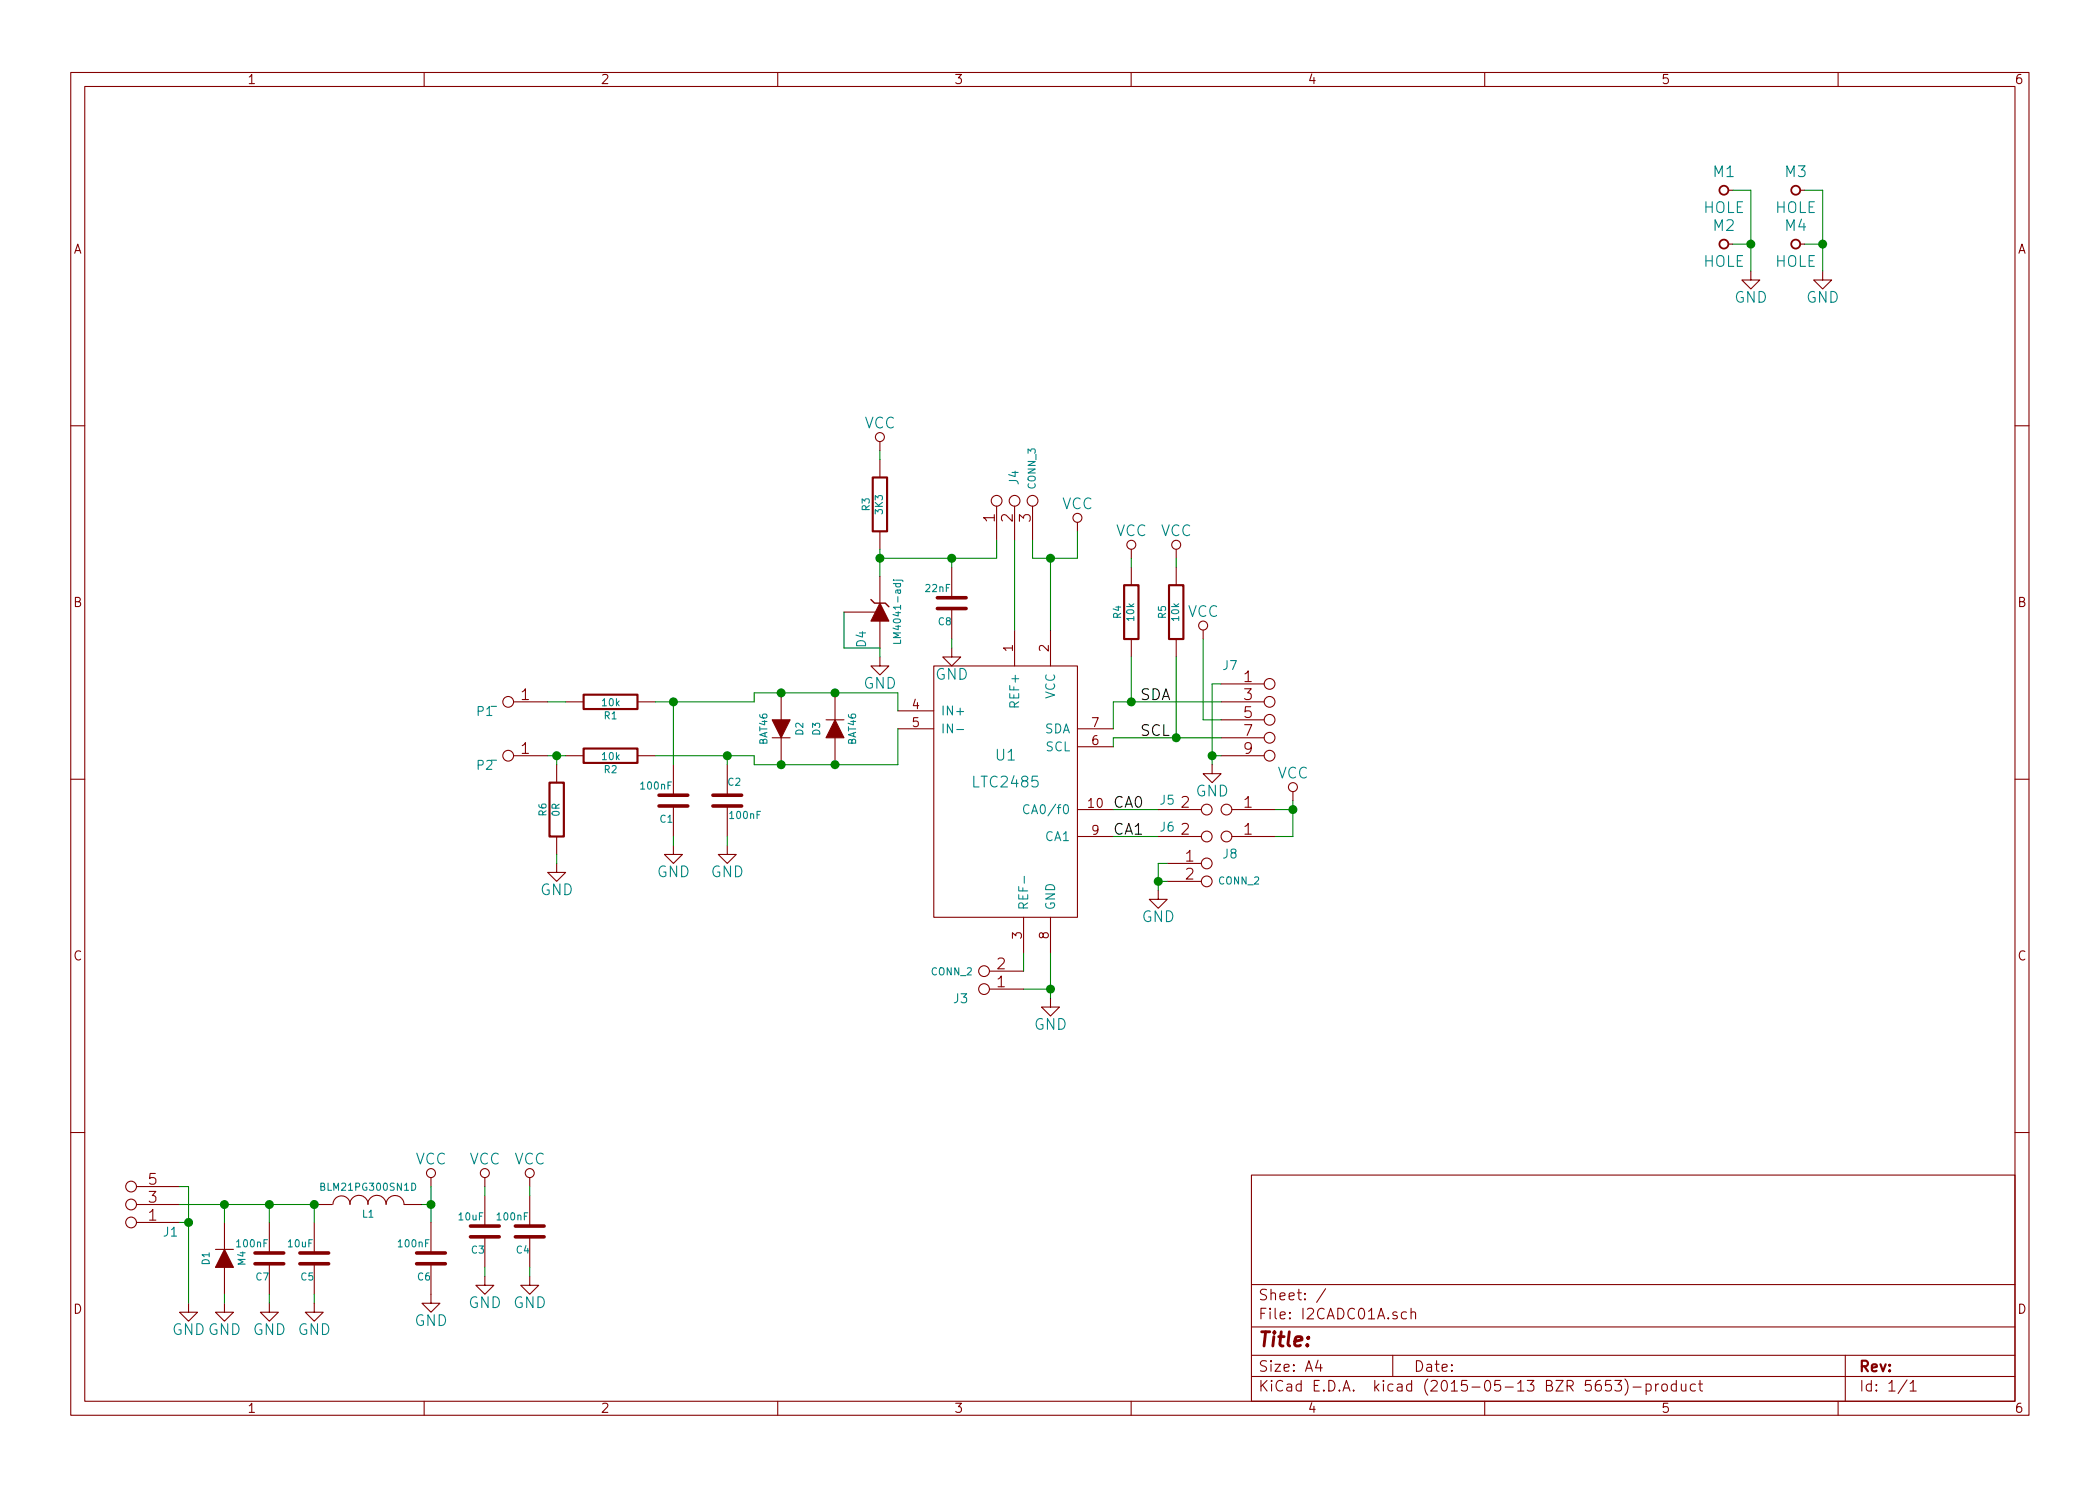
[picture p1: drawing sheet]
EESchema Schematic File Version 2
LIBS:power
LIBS:device
LIBS:transistors
LIBS:conn
LIBS:linear
LIBS:regul
LIBS:74xx
LIBS:cmos4000
LIBS:adc-dac
LIBS:memory
LIBS:xilinx
LIBS:microcontrollers
LIBS:dsp
LIBS:microchip
LIBS:analog_switches
LIBS:motorola
LIBS:texas
LIBS:intel
LIBS:audio
LIBS:interface
LIBS:digital-audio
LIBS:philips
LIBS:display
LIBS:cypress
LIBS:siliconi
LIBS:opto
LIBS:atmel
LIBS:contrib
LIBS:valves
LIBS:asp-134604-01_(fmc)
LIBS:clock
LIBS:header
LIBS:Jumpers
LIBS:konektory
LIBS:mechanical
LIBS:MLAB_BATERY
LIBS:MLAB_D
LIBS:MLAB_IO
LIBS:MLAB_Jumpers
LIBS:MLAB_T
LIBS:OpAmp
LIBS:sata7-67491-1030
LIBS:I2CADC01A-cache
EELAYER 25 0
EELAYER END
$Descr A4 11693 8268
encoding utf-8
Sheet 1 1
Title ""
Date ""
Rev ""
Comp ""
Comment1 ""
Comment2 ""
Comment3 ""
Comment4 ""
$EndDescr
$Comp
L LTC2485 U1
U 1 1
P 5550 4400
F 0 "U1" H 5600 4600 60  0000 C CNN
F 1 "LTC2485" H 5600 4450 60  0000 C CNN
F 2 "Housings_DFN_QFN:DFN-10-1EP_3x3mm_Pitch0.5mm" H 5750 4350 60  0001 C CNN
F 3 "" H 5750 4350 60  0000 C CNN
	1    5550 4400
	1    0    0    -1  
$EndComp
$Comp
L _ P1
U 1 1
P 2750 3850
F 0 "P1" H 2800 3950 50  0000 C CNN
F 1 "_" H 2750 3900 40  0000 C CNN
F 2 "Mlab_Con:WAGO256" H 3000 3700 60  0001 C CNN
F 3 "" H 3000 3700 60  0000 C CNN
	1    2750 3850
	-1   0    0    1   
$EndComp
$Comp
L _ P2
U 1 1
P 2750 4150
F 0 "P2" H 2800 4250 50  0000 C CNN
F 1 "_" H 2750 4200 40  0000 C CNN
F 2 "Mlab_Con:WAGO256" H 3000 4000 60  0001 C CNN
F 3 "" H 3000 4000 60  0000 C CNN
	1    2750 4150
	-1   0    0    1   
$EndComp
$Comp
L R-RESCUE-I2CADC01A R1
U 1 1
P 3400 3900
F 0 "R1" V 3480 3900 40  0000 C CNN
F 1 "10k" V 3407 3901 40  0000 C CNN
F 2 "Mlab_R:SMD-0805" V 3330 3900 30  0001 C CNN
F 3 "" H 3400 3900 30  0000 C CNN
	1    3400 3900
	0    1    1    0   
$EndComp
$Comp
L R-RESCUE-I2CADC01A R2
U 1 1
P 3400 4200
F 0 "R2" V 3480 4200 40  0000 C CNN
F 1 "10k" V 3407 4201 40  0000 C CNN
F 2 "Mlab_R:SMD-0805" V 3330 4200 30  0001 C CNN
F 3 "" H 3400 4200 30  0000 C CNN
	1    3400 4200
	0    1    1    0   
$EndComp
$Comp
L C-RESCUE-I2CADC01A C2
U 1 1
P 4050 4450
F 0 "C2" H 4050 4550 40  0000 L CNN
F 1 "100nF" H 4056 4365 40  0000 L CNN
F 2 "Mlab_R:SMD-0805" H 4088 4300 30  0001 C CNN
F 3 "" H 4050 4450 60  0000 C CNN
	1    4050 4450
	1    0    0    -1  
$EndComp
$Comp
L C-RESCUE-I2CADC01A C1
U 1 1
P 3750 4450
F 0 "C1" H 3750 4550 40  0000 L CNN
F 1 "100nF" H 3756 4365 40  0000 L CNN
F 2 "Mlab_R:SMD-0805" H 3788 4300 30  0001 C CNN
F 3 "" H 3750 4450 60  0000 C CNN
	1    3750 4450
	-1   0    0    1   
$EndComp
$Comp
L DIODE D3
U 1 1
P 4650 4050
F 0 "D3" H 4650 4150 40  0000 C CNN
F 1 "BAT46" H 4650 3950 40  0000 C CNN
F 2 "Mlab_D:MiniMELF_Standard" H 4650 4050 60  0001 C CNN
F 3 "" H 4650 4050 60  0000 C CNN
	1    4650 4050
	0    -1   -1   0   
$EndComp
$Comp
L DIODE D2
U 1 1
P 4350 4050
F 0 "D2" H 4350 4150 40  0000 C CNN
F 1 "BAT46" H 4350 3950 40  0000 C CNN
F 2 "Mlab_D:MiniMELF_Standard" H 4350 4050 60  0001 C CNN
F 3 "" H 4350 4050 60  0000 C CNN
	1    4350 4050
	0    1    1    0   
$EndComp
$Comp
L GND #PWR01
U 1 1
P 4050 4700
F 0 "#PWR01" H 4050 4450 60  0001 C CNN
F 1 "GND" H 4050 4550 60  0000 C CNN
F 2 "" H 4050 4700 60  0000 C CNN
F 3 "" H 4050 4700 60  0000 C CNN
	1    4050 4700
	1    0    0    -1  
$EndComp
Wire Wire Line
	5000 3850 5000 3950
Wire Wire Line
	4200 3850 5000 3850
Connection ~ 4650 3850
Wire Wire Line
	5000 4250 5000 4050
Wire Wire Line
	4200 4250 5000 4250
Connection ~ 4650 4250
Wire Wire Line
	3650 3900 4200 3900
Wire Wire Line
	4200 3900 4200 3850
Connection ~ 4350 3850
Connection ~ 4350 4250
Wire Wire Line
	4200 4200 4200 4250
Wire Wire Line
	3650 4200 4200 4200
Wire Wire Line
	3150 3900 3050 3900
Wire Wire Line
	3050 4200 3150 4200
Wire Wire Line
	4050 4700 4050 4650
Wire Wire Line
	4050 4250 4050 4200
Connection ~ 4050 4200
Wire Wire Line
	3750 4250 3750 3900
Connection ~ 3750 3900
$Comp
L GND #PWR02
U 1 1
P 3750 4700
F 0 "#PWR02" H 3750 4450 60  0001 C CNN
F 1 "GND" H 3750 4550 60  0000 C CNN
F 2 "" H 3750 4700 60  0000 C CNN
F 3 "" H 3750 4700 60  0000 C CNN
	1    3750 4700
	1    0    0    -1  
$EndComp
Wire Wire Line
	3750 4700 3750 4650
$Comp
L GND #PWR03
U 1 1
P 3100 4800
F 0 "#PWR03" H 3100 4550 60  0001 C CNN
F 1 "GND" H 3100 4650 60  0000 C CNN
F 2 "" H 3100 4800 60  0000 C CNN
F 3 "" H 3100 4800 60  0000 C CNN
	1    3100 4800
	1    0    0    -1  
$EndComp
$Comp
L JUMP_3X2 J1
U 1 1
P 600 6650
F 0 "J1" H 250 6850 50  0000 C CNN
F 1 "JUMP_3X2" V 600 6700 40  0001 C CNN
F 2 "Mlab_Pin_Headers:Straight_2x03" H 600 6650 60  0001 C CNN
F 3 "" H 600 6650 60  0000 C CNN
	1    600  6650
	-1   0    0    1   
$EndComp
$Comp
L DIODE D1
U 1 1
P 1250 7000
F 0 "D1" H 1250 7100 40  0000 C CNN
F 1 "M4" H 1250 6900 40  0000 C CNN
F 2 "Mlab_D:SMA_Standard" H 1250 7000 60  0001 C CNN
F 3 "" H 1250 7000 60  0000 C CNN
	1    1250 7000
	0    -1   -1   0   
$EndComp
$Comp
L GND #PWR04
U 1 1
P 1050 7250
F 0 "#PWR04" H 1050 7000 60  0001 C CNN
F 1 "GND" H 1050 7100 60  0000 C CNN
F 2 "" H 1050 7250 60  0000 C CNN
F 3 "" H 1050 7250 60  0000 C CNN
	1    1050 7250
	1    0    0    -1  
$EndComp
$Comp
L VCC #PWR05
U 1 1
P 2400 6600
F 0 "#PWR05" H 2400 6450 60  0001 C CNN
F 1 "VCC" H 2400 6750 60  0000 C CNN
F 2 "" H 2400 6600 60  0000 C CNN
F 3 "" H 2400 6600 60  0000 C CNN
	1    2400 6600
	1    0    0    -1  
$EndComp
Wire Wire Line
	1000 6600 1050 6600
Wire Wire Line
	1050 6600 1050 7250
Wire Wire Line
	1000 6800 1050 6800
Connection ~ 1050 6800
$Comp
L GND #PWR06
U 1 1
P 1250 7250
F 0 "#PWR06" H 1250 7000 60  0001 C CNN
F 1 "GND" H 1250 7100 60  0000 C CNN
F 2 "" H 1250 7250 60  0000 C CNN
F 3 "" H 1250 7250 60  0000 C CNN
	1    1250 7250
	1    0    0    -1  
$EndComp
Wire Wire Line
	1250 7250 1250 7200
$Comp
L VCC #PWR07
U 1 1
P 2700 6600
F 0 "#PWR07" H 2700 6450 60  0001 C CNN
F 1 "VCC" H 2700 6750 60  0000 C CNN
F 2 "" H 2700 6600 60  0000 C CNN
F 3 "" H 2700 6600 60  0000 C CNN
	1    2700 6600
	1    0    0    -1  
$EndComp
$Comp
L GND #PWR08
U 1 1
P 2700 7100
F 0 "#PWR08" H 2700 6850 60  0001 C CNN
F 1 "GND" H 2700 6950 60  0000 C CNN
F 2 "" H 2700 7100 60  0000 C CNN
F 3 "" H 2700 7100 60  0000 C CNN
	1    2700 7100
	1    0    0    -1  
$EndComp
$Comp
L C-RESCUE-I2CADC01A C3
U 1 1
P 2700 6850
F 0 "C3" H 2700 6950 40  0000 L CNN
F 1 "10uF" H 2706 6765 40  0000 L CNN
F 2 "Mlab_R:SMD-0805" H 2738 6700 30  0001 C CNN
F 3 "" H 2700 6850 60  0000 C CNN
	1    2700 6850
	-1   0    0    1   
$EndComp
$Comp
L GND #PWR09
U 1 1
P 2950 7100
F 0 "#PWR09" H 2950 6850 60  0001 C CNN
F 1 "GND" H 2950 6950 60  0000 C CNN
F 2 "" H 2950 7100 60  0000 C CNN
F 3 "" H 2950 7100 60  0000 C CNN
	1    2950 7100
	1    0    0    -1  
$EndComp
$Comp
L C-RESCUE-I2CADC01A C4
U 1 1
P 2950 6850
F 0 "C4" H 2950 6950 40  0000 L CNN
F 1 "100nF" H 2956 6765 40  0000 L CNN
F 2 "Mlab_R:SMD-0805" H 2988 6700 30  0001 C CNN
F 3 "" H 2950 6850 60  0000 C CNN
	1    2950 6850
	-1   0    0    1   
$EndComp
$Comp
L VCC #PWR010
U 1 1
P 2950 6600
F 0 "#PWR010" H 2950 6450 60  0001 C CNN
F 1 "VCC" H 2950 6750 60  0000 C CNN
F 2 "" H 2950 6600 60  0000 C CNN
F 3 "" H 2950 6600 60  0000 C CNN
	1    2950 6600
	1    0    0    -1  
$EndComp
Wire Wire Line
	2700 7100 2700 7050
Wire Wire Line
	2950 7100 2950 7050
Wire Wire Line
	2950 6650 2950 6600
$Comp
L REFERENCE D4
U 1 1
P 4900 3400
F 0 "D4" H 4750 3500 50  0000 C CNN
F 1 "LM4041-adj" H 4900 3300 40  0000 C CNN
F 2 "Mlab_IO:SOT-23" H 4900 3400 60  0001 C CNN
F 3 "" H 4900 3400 60  0000 C CNN
	1    4900 3400
	0    -1   -1   0   
$EndComp
$Comp
L R-RESCUE-I2CADC01A R3
U 1 1
P 4900 2800
F 0 "R3" V 4980 2800 40  0000 C CNN
F 1 "3K3" V 4907 2801 40  0000 C CNN
F 2 "Mlab_R:SMD-0805" V 4830 2800 30  0001 C CNN
F 3 "" H 4900 2800 30  0000 C CNN
	1    4900 2800
	-1   0    0    1   
$EndComp
Wire Wire Line
	4900 3050 4900 3200
$Comp
L GND #PWR011
U 1 1
P 4900 3650
F 0 "#PWR011" H 4900 3400 60  0001 C CNN
F 1 "GND" H 4900 3500 60  0000 C CNN
F 2 "" H 4900 3650 60  0000 C CNN
F 3 "" H 4900 3650 60  0000 C CNN
	1    4900 3650
	1    0    0    -1  
$EndComp
Wire Wire Line
	4900 3650 4900 3600
$Comp
L VCC #PWR012
U 1 1
P 4900 2500
F 0 "#PWR012" H 4900 2350 60  0001 C CNN
F 1 "VCC" H 4900 2650 60  0000 C CNN
F 2 "" H 4900 2500 60  0000 C CNN
F 3 "" H 4900 2500 60  0000 C CNN
	1    4900 2500
	1    0    0    -1  
$EndComp
Wire Wire Line
	4900 2550 4900 2500
$Comp
L VCC #PWR013
U 1 1
P 6000 2950
F 0 "#PWR013" H 6000 2800 60  0001 C CNN
F 1 "VCC" H 6000 3100 60  0000 C CNN
F 2 "" H 6000 2950 60  0000 C CNN
F 3 "" H 6000 2950 60  0000 C CNN
	1    6000 2950
	1    0    0    -1  
$EndComp
$Comp
L CONN_3 J4
U 1 1
P 5650 2650
F 0 "J4" H 5650 2650 50  0000 C CNN
F 1 "CONN_3" H 5700 2550 40  0000 C CNN
F 2 "Mlab_Pin_Headers:Straight_1x03" H 5650 2650 60  0001 C CNN
F 3 "" H 5650 2650 60  0000 C CNN
	1    5650 2650
	0    -1   -1   0   
$EndComp
Wire Wire Line
	5650 3000 5650 3500
Wire Wire Line
	5850 3100 5850 3500
Wire Wire Line
	5750 3100 6000 3100
Wire Wire Line
	6000 3100 6000 2950
Connection ~ 5850 3100
$Comp
L GND #PWR014
U 1 1
P 5850 5550
F 0 "#PWR014" H 5850 5300 60  0001 C CNN
F 1 "GND" H 5850 5400 60  0000 C CNN
F 2 "" H 5850 5550 60  0000 C CNN
F 3 "" H 5850 5550 60  0000 C CNN
	1    5850 5550
	1    0    0    -1  
$EndComp
$Comp
L JUMP_5X2 J7
U 1 1
P 7200 3950
F 0 "J7" H 6850 4200 50  0000 C CNN
F 1 "JUMP_5X2" V 7150 3900 40  0001 C CNN
F 2 "Mlab_Pin_Headers:Straight_2x05" H 7200 3950 60  0001 C CNN
F 3 "" H 7200 3950 60  0000 C CNN
	1    7200 3950
	1    0    0    -1  
$EndComp
$Comp
L R-RESCUE-I2CADC01A R4
U 1 1
P 6300 3400
F 0 "R4" V 6380 3400 40  0000 C CNN
F 1 "10k" V 6307 3401 40  0000 C CNN
F 2 "Mlab_R:SMD-0805" V 6230 3400 30  0001 C CNN
F 3 "" H 6300 3400 30  0000 C CNN
	1    6300 3400
	-1   0    0    1   
$EndComp
$Comp
L R-RESCUE-I2CADC01A R5
U 1 1
P 6550 3400
F 0 "R5" V 6630 3400 40  0000 C CNN
F 1 "10k" V 6557 3401 40  0000 C CNN
F 2 "Mlab_R:SMD-0805" V 6480 3400 30  0001 C CNN
F 3 "" H 6550 3400 30  0000 C CNN
	1    6550 3400
	-1   0    0    1   
$EndComp
$Comp
L VCC #PWR015
U 1 1
P 6700 3550
F 0 "#PWR015" H 6700 3400 60  0001 C CNN
F 1 "VCC" H 6700 3700 60  0000 C CNN
F 2 "" H 6700 3550 60  0000 C CNN
F 3 "" H 6700 3550 60  0000 C CNN
	1    6700 3550
	1    0    0    -1  
$EndComp
Wire Wire Line
	6800 4000 6700 4000
Wire Wire Line
	6700 4000 6700 3550
Wire Wire Line
	6800 3800 6750 3800
Wire Wire Line
	6750 3800 6750 4250
Wire Wire Line
	6800 4200 6750 4200
Connection ~ 6750 4200
$Comp
L GND #PWR016
U 1 1
P 6750 4250
F 0 "#PWR016" H 6750 4000 60  0001 C CNN
F 1 "GND" H 6750 4100 60  0000 C CNN
F 2 "" H 6750 4250 60  0000 C CNN
F 3 "" H 6750 4250 60  0000 C CNN
	1    6750 4250
	1    0    0    -1  
$EndComp
$Comp
L VCC #PWR017
U 1 1
P 6300 3100
F 0 "#PWR017" H 6300 2950 60  0001 C CNN
F 1 "VCC" H 6300 3250 60  0000 C CNN
F 2 "" H 6300 3100 60  0000 C CNN
F 3 "" H 6300 3100 60  0000 C CNN
	1    6300 3100
	1    0    0    -1  
$EndComp
$Comp
L VCC #PWR018
U 1 1
P 6550 3100
F 0 "#PWR018" H 6550 2950 60  0001 C CNN
F 1 "VCC" H 6550 3250 60  0000 C CNN
F 2 "" H 6550 3100 60  0000 C CNN
F 3 "" H 6550 3100 60  0000 C CNN
	1    6550 3100
	1    0    0    -1  
$EndComp
Wire Wire Line
	6550 3150 6550 3100
Wire Wire Line
	6300 3150 6300 3100
Wire Wire Line
	6200 3900 6800 3900
Wire Wire Line
	6200 3900 6200 4050
Wire Wire Line
	6200 4100 6800 4100
Wire Wire Line
	6200 4100 6200 4150
Wire Wire Line
	6300 3650 6300 3900
Connection ~ 6300 3900
Wire Wire Line
	6550 3650 6550 4100
Connection ~ 6550 4100
$Comp
L VCC #PWR019
U 1 1
P 7200 4450
F 0 "#PWR019" H 7200 4300 60  0001 C CNN
F 1 "VCC" H 7200 4600 60  0000 C CNN
F 2 "" H 7200 4450 60  0000 C CNN
F 3 "" H 7200 4450 60  0000 C CNN
	1    7200 4450
	1    0    0    -1  
$EndComp
Wire Wire Line
	7200 4650 7100 4650
Wire Wire Line
	7200 4450 7200 4650
Wire Wire Line
	7100 4500 7200 4500
Connection ~ 7200 4500
Wire Wire Line
	6200 4500 6450 4500
Wire Wire Line
	6200 4650 6450 4650
Text Label 6200 4500 0    60   ~ 0
CA0
Text Label 6200 4650 0    60   ~ 0
CA1
Text Label 6350 4100 0    60   ~ 0
SCL
Text Label 6350 3900 0    60   ~ 0
SDA
$Comp
L CONN_2 J3
U 1 1
P 5400 5450
F 0 "J3" H 5450 5550 50  0000 C CNN
F 1 "CONN_2" H 5500 5400 40  0000 C CNN
F 2 "Mlab_Pin_Headers:Straight_2x01" H 5450 5400 60  0001 C CNN
F 3 "" H 5450 5400 60  0000 C CNN
	1    5400 5450
	-1   0    0    1   
$EndComp
Wire Wire Line
	5700 5500 5850 5500
Wire Wire Line
	5850 5300 5850 5550
Connection ~ 5850 5500
Wire Wire Line
	5700 5400 5700 5300
$Comp
L HOLE M1
U 1 1
P 9600 1050
F 0 "M1" H 9600 1150 60  0000 C CNN
F 1 "HOLE" H 9600 950 60  0000 C CNN
F 2 "Mlab_Mechanical:MountingHole_3mm" H 9600 1050 60  0001 C CNN
F 3 "" H 9600 1050 60  0000 C CNN
	1    9600 1050
	1    0    0    -1  
$EndComp
$Comp
L HOLE M2
U 1 1
P 9600 1350
F 0 "M2" H 9600 1450 60  0000 C CNN
F 1 "HOLE" H 9600 1250 60  0000 C CNN
F 2 "Mlab_Mechanical:MountingHole_3mm" H 9600 1350 60  0001 C CNN
F 3 "" H 9600 1350 60  0000 C CNN
	1    9600 1350
	1    0    0    -1  
$EndComp
$Comp
L HOLE M3
U 1 1
P 10000 1050
F 0 "M3" H 10000 1150 60  0000 C CNN
F 1 "HOLE" H 10000 950 60  0000 C CNN
F 2 "Mlab_Mechanical:MountingHole_3mm" H 10000 1050 60  0001 C CNN
F 3 "" H 10000 1050 60  0000 C CNN
	1    10000 1050
	1    0    0    -1  
$EndComp
$Comp
L HOLE M4
U 1 1
P 10000 1350
F 0 "M4" H 10000 1450 60  0000 C CNN
F 1 "HOLE" H 10000 1250 60  0000 C CNN
F 2 "Mlab_Mechanical:MountingHole_3mm" H 10000 1350 60  0001 C CNN
F 3 "" H 10000 1350 60  0000 C CNN
	1    10000 1350
	1    0    0    -1  
$EndComp
$Comp
L GND #PWR020
U 1 1
P 9750 1500
F 0 "#PWR020" H 9750 1250 60  0001 C CNN
F 1 "GND" H 9750 1350 60  0000 C CNN
F 2 "" H 9750 1500 60  0000 C CNN
F 3 "" H 9750 1500 60  0000 C CNN
	1    9750 1500
	1    0    0    -1  
$EndComp
$Comp
L GND #PWR021
U 1 1
P 10150 1500
F 0 "#PWR021" H 10150 1250 60  0001 C CNN
F 1 "GND" H 10150 1350 60  0000 C CNN
F 2 "" H 10150 1500 60  0000 C CNN
F 3 "" H 10150 1500 60  0000 C CNN
	1    10150 1500
	1    0    0    -1  
$EndComp
Wire Wire Line
	9650 1050 9750 1050
Wire Wire Line
	9750 1050 9750 1500
Wire Wire Line
	9650 1350 9750 1350
Connection ~ 9750 1350
Wire Wire Line
	10050 1050 10150 1050
Wire Wire Line
	10150 1050 10150 1500
Wire Wire Line
	10050 1350 10150 1350
Connection ~ 10150 1350
$Comp
L JUMP2_2x1 J6
U 1 1
P 6800 4650
F 0 "J6" H 6500 4700 50  0000 C CNN
F 1 "JUMP2_2x1" H 7000 4550 40  0001 C CNN
F 2 "Mlab_Pin_Headers:Straight_2x01" H 6800 4650 60  0001 C CNN
F 3 "" H 6800 4650 60  0000 C CNN
	1    6800 4650
	1    0    0    -1  
$EndComp
$Comp
L JUMP2_2x1 J5
U 1 1
P 6800 4500
F 0 "J5" H 6500 4550 50  0000 C CNN
F 1 "JUMP2_2x1" H 7000 4400 40  0001 C CNN
F 2 "Mlab_Pin_Headers:Straight_2x01" H 6800 4500 60  0001 C CNN
F 3 "" H 6800 4500 60  0000 C CNN
	1    6800 4500
	1    0    0    -1  
$EndComp
$Comp
L CONN_2 J8
U 1 1
P 6800 4850
F 0 "J8" H 6850 4950 50  0000 C CNN
F 1 "CONN_2" H 6900 4800 40  0000 C CNN
F 2 "Mlab_Pin_Headers:Straight_2x01" H 6850 4800 60  0001 C CNN
F 3 "" H 6850 4800 60  0000 C CNN
	1    6800 4850
	1    0    0    -1  
$EndComp
$Comp
L GND #PWR022
U 1 1
P 6450 4950
F 0 "#PWR022" H 6450 4700 60  0001 C CNN
F 1 "GND" H 6450 4800 60  0000 C CNN
F 2 "" H 6450 4950 60  0000 C CNN
F 3 "" H 6450 4950 60  0000 C CNN
	1    6450 4950
	1    0    0    -1  
$EndComp
Wire Wire Line
	6500 4800 6450 4800
Wire Wire Line
	6450 4800 6450 4950
Wire Wire Line
	6500 4900 6450 4900
Connection ~ 6450 4900
$Comp
L INDUCTOR L1
U 1 1
P 2050 6700
F 0 "L1" V 2000 6700 40  0000 C CNN
F 1 "BLM21PG300SN1D" V 2150 6700 40  0000 C CNN
F 2 "Mlab_R:SMD-0805" H 2050 6700 60  0001 C CNN
F 3 "" H 2050 6700 60  0000 C CNN
	1    2050 6700
	0    -1   -1   0   
$EndComp
Wire Wire Line
	1000 6700 1750 6700
Connection ~ 1250 6700
Wire Wire Line
	1250 6800 1250 6700
Wire Wire Line
	2350 6700 2400 6700
Wire Wire Line
	2400 6600 2400 6800
Wire Wire Line
	2700 6650 2700 6600
$Comp
L GND #PWR023
U 1 1
P 2400 7200
F 0 "#PWR023" H 2400 6950 60  0001 C CNN
F 1 "GND" H 2400 7050 60  0000 C CNN
F 2 "" H 2400 7200 60  0000 C CNN
F 3 "" H 2400 7200 60  0000 C CNN
	1    2400 7200
	1    0    0    -1  
$EndComp
$Comp
L C-RESCUE-I2CADC01A C5
U 1 1
P 1750 7000
F 0 "C5" H 1750 7100 40  0000 L CNN
F 1 "10uF" H 1756 6915 40  0000 L CNN
F 2 "Mlab_R:SMD-0805" H 1788 6850 30  0001 C CNN
F 3 "" H 1750 7000 60  0000 C CNN
	1    1750 7000
	-1   0    0    1   
$EndComp
$Comp
L C-RESCUE-I2CADC01A C6
U 1 1
P 2400 7000
F 0 "C6" H 2400 7100 40  0000 L CNN
F 1 "100nF" H 2406 6915 40  0000 L CNN
F 2 "Mlab_R:SMD-0805" H 2438 6850 30  0001 C CNN
F 3 "" H 2400 7000 60  0000 C CNN
	1    2400 7000
	-1   0    0    1   
$EndComp
Wire Wire Line
	1750 7250 1750 7200
Wire Wire Line
	5750 3100 5750 3000
Wire Wire Line
	5550 3100 5550 3000
Connection ~ 4900 3100
Wire Wire Line
	1750 6700 1750 6800
Connection ~ 1750 6700
$Comp
L GND #PWR024
U 1 1
P 1750 7250
F 0 "#PWR024" H 1750 7000 60  0001 C CNN
F 1 "GND" H 1750 7100 60  0000 C CNN
F 2 "" H 1750 7250 60  0000 C CNN
F 3 "" H 1750 7250 60  0000 C CNN
	1    1750 7250
	1    0    0    -1  
$EndComp
Connection ~ 2400 6700
Wire Wire Line
	4900 3600 4700 3600
Wire Wire Line
	4700 3600 4700 3400
Wire Wire Line
	5550 3100 4900 3100
$Comp
L C-RESCUE-I2CADC01A C8
U 1 1
P 5300 3350
F 0 "C8" H 5300 3450 40  0000 L CNN
F 1 "22nF" H 5306 3265 40  0000 L CNN
F 2 "Mlab_R:SMD-0805" H 5338 3200 30  0001 C CNN
F 3 "" H 5300 3350 60  0000 C CNN
	1    5300 3350
	-1   0    0    1   
$EndComp
Wire Wire Line
	5300 3150 5300 3100
Connection ~ 5300 3100
$Comp
L GND #PWR025
U 1 1
P 5300 3600
F 0 "#PWR025" H 5300 3350 60  0001 C CNN
F 1 "GND" H 5300 3450 60  0000 C CNN
F 2 "" H 5300 3600 60  0000 C CNN
F 3 "" H 5300 3600 60  0000 C CNN
	1    5300 3600
	1    0    0    -1  
$EndComp
Wire Wire Line
	5300 3600 5300 3550
Connection ~ 3100 4200
$Comp
L GND #PWR026
U 1 1
P 1500 7250
F 0 "#PWR026" H 1500 7000 60  0001 C CNN
F 1 "GND" H 1500 7100 60  0000 C CNN
F 2 "" H 1500 7250 60  0000 C CNN
F 3 "" H 1500 7250 60  0000 C CNN
	1    1500 7250
	1    0    0    -1  
$EndComp
$Comp
L C-RESCUE-I2CADC01A C7
U 1 1
P 1500 7000
F 0 "C7" H 1500 7100 40  0000 L CNN
F 1 "100nF" H 1506 6915 40  0000 L CNN
F 2 "Mlab_R:SMD-0805" H 1538 6850 30  0001 C CNN
F 3 "" H 1500 7000 60  0000 C CNN
	1    1500 7000
	-1   0    0    1   
$EndComp
Wire Wire Line
	1500 7250 1500 7200
Wire Wire Line
	1500 6800 1500 6700
Connection ~ 1500 6700
$Comp
L R-RESCUE-I2CADC01A R6
U 1 1
P 3100 4500
F 0 "R6" V 3180 4500 40  0000 C CNN
F 1 "0R" V 3107 4501 40  0000 C CNN
F 2 "Mlab_R:SMD-0805" V 3030 4500 30  0001 C CNN
F 3 "" H 3100 4500 30  0000 C CNN
	1    3100 4500
	-1   0    0    1   
$EndComp
Wire Wire Line
	3100 4250 3100 4200
Wire Wire Line
	3100 4750 3100 4800
$EndSCHEMATC
